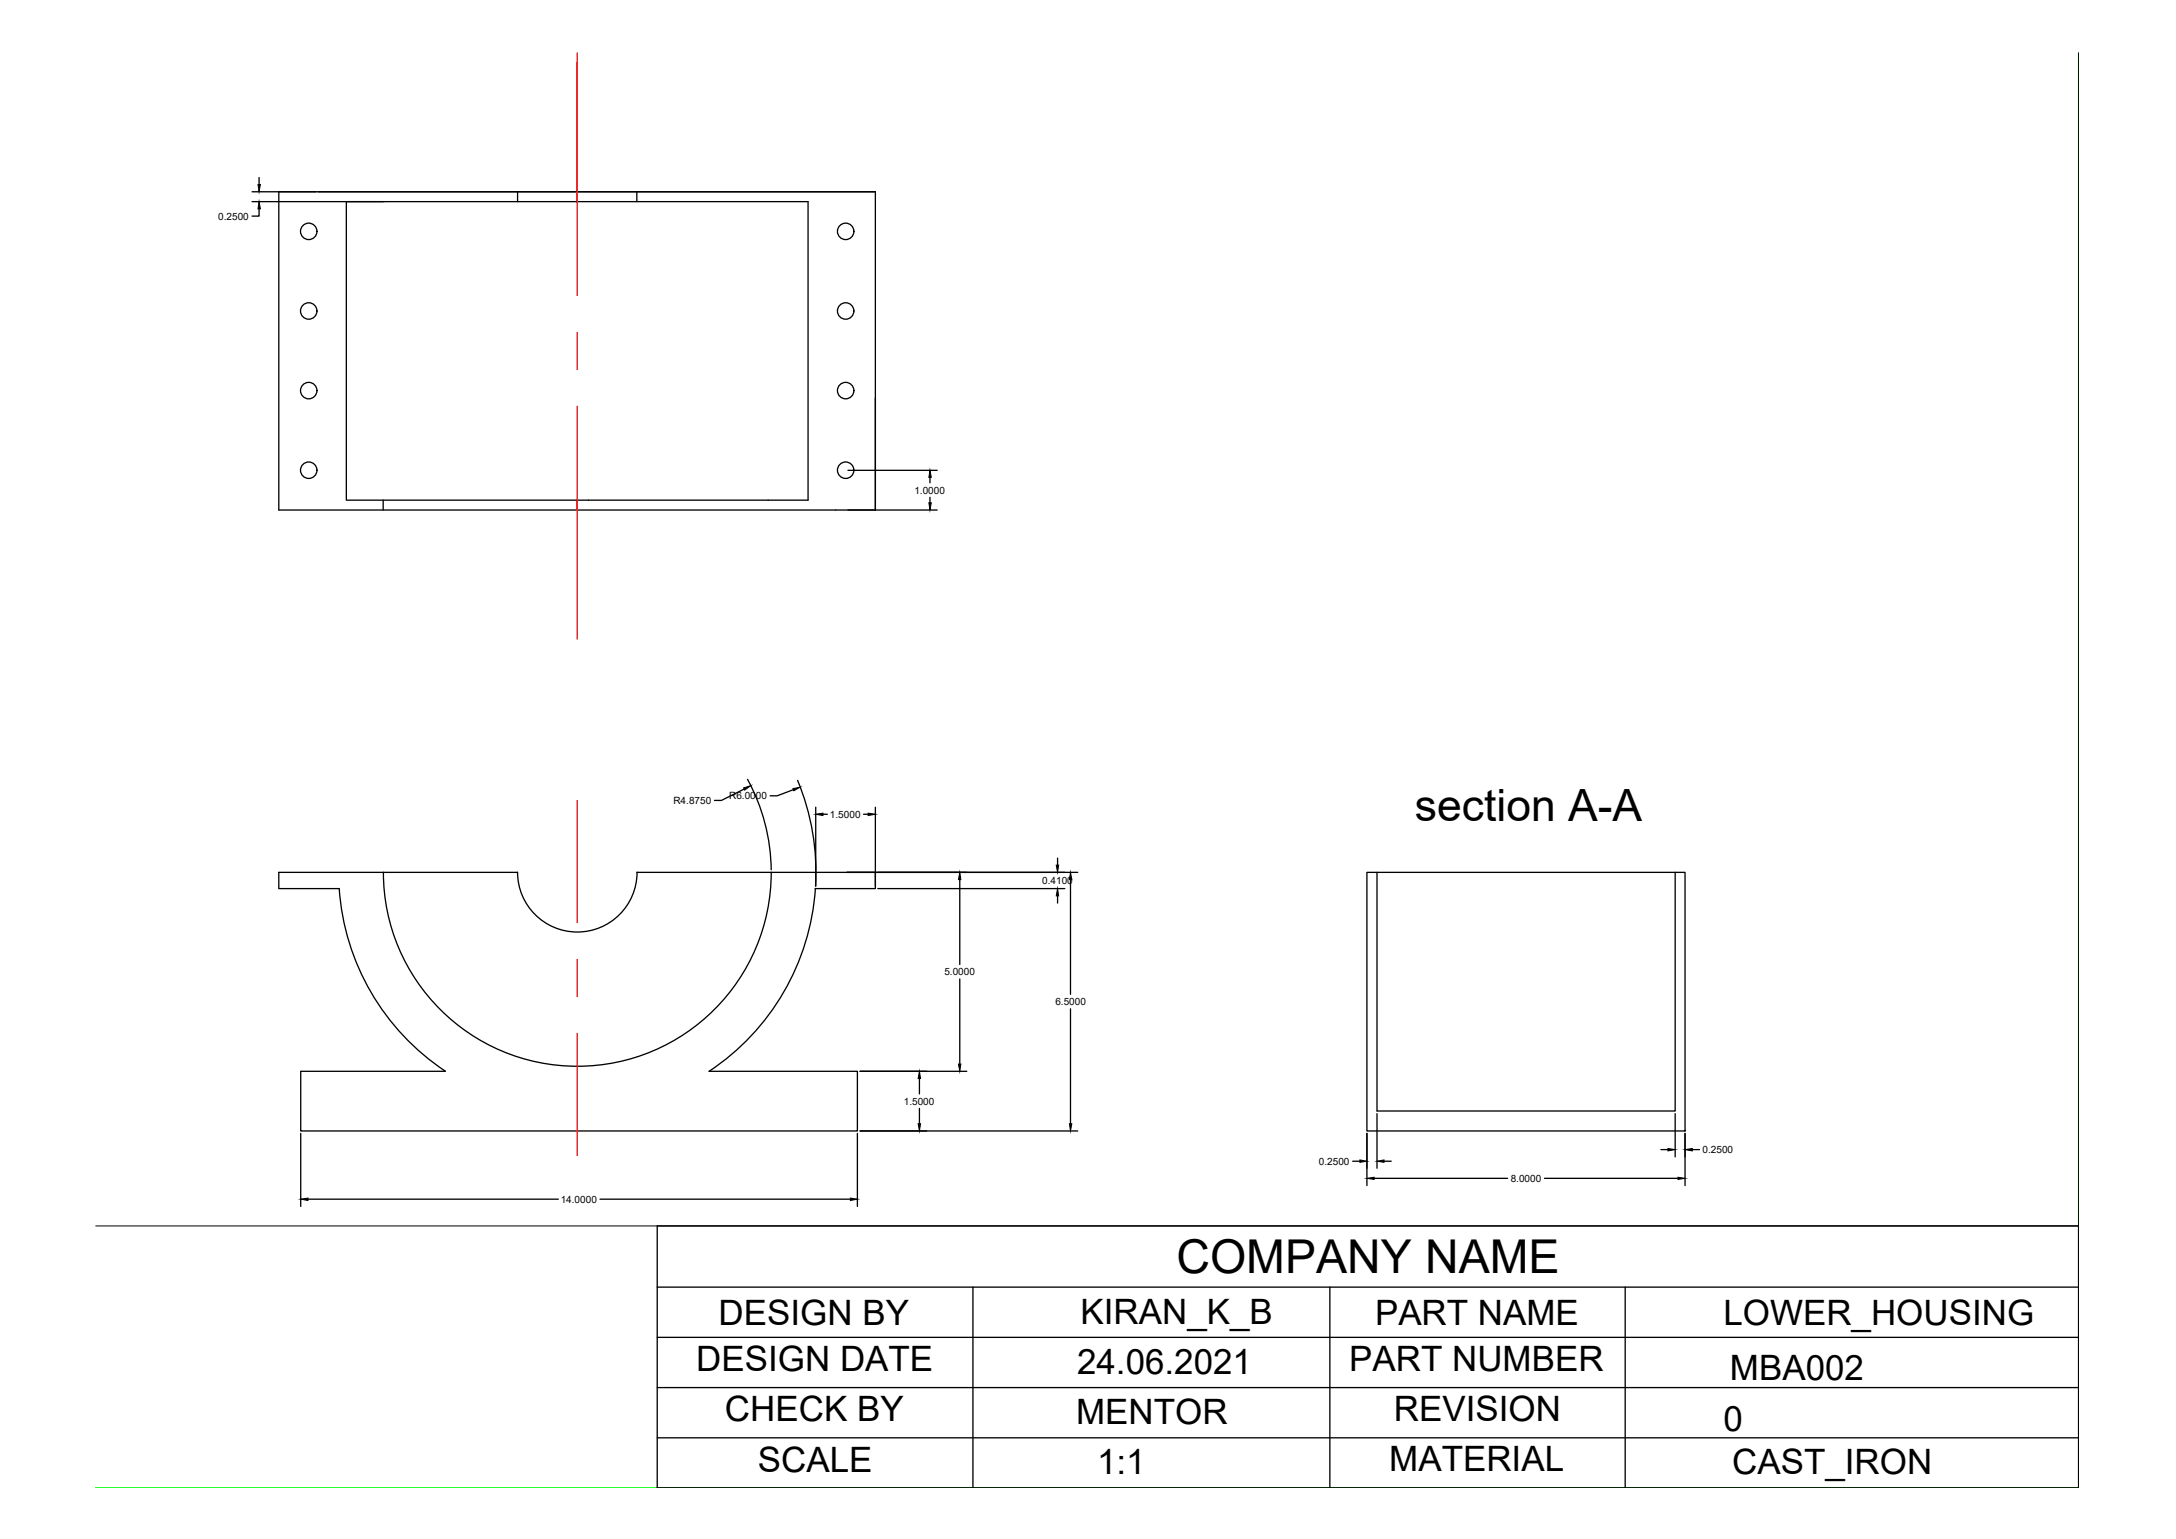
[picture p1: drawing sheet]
<svg xmlns="http://www.w3.org/2000/svg" width="420mm" height="297mm" viewBox="0 0 420 297" stroke-linecap="round" stroke-linejoin="round" font-family="sans-serif">
<!-- layer: template -->
<g fill="none" stroke="#0f0" stroke-width=".25">
<path d="M401.3 10.2v277h-382.8M401.3 31.1h.1M401.3 84.8h.1M401.3 138.4h.1M401.3 192.2h.1M401.3 245.8h.1M25.6 287.2h.1M79.2 287.2h.1M132.9 287.2h.1M186.6 287.2h.1M240.3 287.2h.1M294 287.2h.1"/>
<path d="M347.7 287.2h.1M401.3 287.2h.1"/>
</g>
<!-- layer: 0 -->
<g fill="none" stroke="#000" stroke-width=".25">
<path d="M53.8 37h115.2M66.9 38.9h7.6M111.4 37v1.9M123 37v1.9M169 76.8v21.6h-7.6M74 96.5v1.9M111.4 96.5v1.9M157.5 155.8v15.2M158.9 157.2h.9M166.7 157.2h.9M169 155.8v15.2M65.3 171.5h.2"/>
<path d="M169 168.4v3.1h-11.6M126.9 236.6h274.4v50.6h-274.4zM126.9 248.4h274.4M126.9 258.1h274.4M187.9 248.4v38.8M256.8 248.4v38.8M313.8 248.4v38.8M126.9 267.8h274.4M126.9 277.5h274.4"/>
<circle cx="59.6" cy="44.7" r="1.59"/>
<circle cx="163.3" cy="44.7" r="1.59"/>
<circle cx="59.6" cy="60" r="1.59"/>
<circle cx="59.6" cy="75.4" r="1.59"/>
<circle cx="163.3" cy="75.4" r="1.59"/>
<circle cx="163.3" cy="60" r="1.59"/>
<circle cx="59.6" cy="90.8" r="1.59"/>
<circle cx="163.3" cy="90.8" r="1.59"/>
</g>
<!-- layer: lower housing -->
<g fill="none" stroke="#000" stroke-width=".25">
<path d="M48.7 37h12.3M48.7 38.9h25.4M50 34.3v1.3M53.8 37v61.4h107.6M61.5 37h107.5v61.4M66.9 38.9v57.6h89.1v-57.6h-81.5M99.9 37v1.9M50 40.3v1.4h-1.3M163.7 98.4h17.3M163.7 90.8h17.3M179.6 92.1v1.1M179.6 96v1"/>
<path d="M143.7 152.3l-4.4 2.2h-1.3M144.3 150.4a37.4 37.4 0 0 1 4.6 17.5M153.2 152.4l-3.1 1.2h-1.4M154 150.6a46.1 46.1 0 0 1 3.5 20.4M65.5 171.5a46.1 46.1 0 0 0 20.5 35.3M74 168.4a37.4 37.4 0 0 0 37.5 37.4 37.4 37.4 0 0 0 37.4-37.4M123 168.4h85.1M123 168.4a11.5 11.5 0 0 1-11.5 11.5 11.5 11.5 0 0 1-11.6-11.5h-46.1v3.1h11.5M157.4 171.5a46.1 46.1 0 0 1-20.5 35.3M169.5 171.5h36.1M185.3 169.8v16.4M204.2 165.6v1.4"/>
<path d="M204.2 172.9v1.4M206.7 169.8v22.1M263.9 168.4h61.5v49.9h-61.5zM265.9 168.4v46h57.6v-46M185.3 188.9v16.5M206.7 194.7v22.2M58.1 218.8v14M86 206.8h-27.9v11.5h107.5v-11.5h-28.7M165.6 218.8v14M166.1 206.8h20.6M166.1 218.3h42M177.5 208.2v2.9"/>
<path d="M177.5 213.9v3M263.9 218.8v10M265.9 214.9v10.6M323.5 214.9v8.4M325.4 218.8v10M59.5 231.5h48.3M115.9 231.5h48.3M261.2 224.1h1.4M265.3 227.4h25.8M267.2 224.1h1.4M298.2 227.4h25.8M320.7 221.9h1.4"/>
<path d="M326.8 221.9h1.4"/>
</g>
<!-- layer: line -->
<path d="M111.4 10.2v46.8M111.4 64.1v7.2M111.4 78.4v45M111.4 154.5v23.6M111.4 185.2v7.1M111.4 199.4v23.6" fill="none" stroke="#f00" stroke-width=".25"/>
<!-- layer: 0 -->
<path d="M157.5 157.2l1.4-.3v.5zM167.6 156.9l1.4 .3-1.4 .2z" fill="#000" stroke="#000" stroke-width=".19"/>
<!-- layer: lower housing -->
<g fill="#000" stroke="#000" stroke-width=".19">
<path d="M49.8 35.6h.5l-.3 1.4zM50 38.9l.3 1.4h-.5zM179.6 90.8l.2 1.3h-.4zM179.4 97h.4l-.2 1.4zM143.6 152.1l1.3-.4-1.1 .8zM153.1 152.2l1.4-.3-1.2 .7zM185.3 168.4l.2 1.4h-.4zM203.9 167h.5l-.2 1.4zM204.2 171.5l.2 1.4h-.5zM206.7 168.4l.3 1.4h-.5zM177.5 206.8l.2 1.4h-.4zM177.3 216.9h.4l-.2 1.4z"/>
<path d="M185.1 205.4h.4l-.2 1.4zM206.5 216.9h.5l-.3 1.4zM58.1 231.5l1.4-.3v.5zM164.2 231.2l1.4 .3-1.4 .2zM262.6 223.9l1.3 .2-1.3 .2zM263.9 227.4l1.4-.2v.4zM265.9 224.1l1.3-.2v.4zM322.1 221.7l1.4 .2-1.4 .2zM324 227.2l1.4 .2-1.4 .2zM325.4 221.9l1.4-.2v.4z"/>
</g>
<!-- layer: 0 -->
<path d="M401.3 10.2v226.4h-382.8" fill="none" stroke="#000" stroke-width=".19"/>
<text font-size="9" x="227.1" y="245.8">COMPANY NAME</text>
<text font-size="8.6" x="273.2" y="158.5">section A-A</text>
<g font-size="6.8">
<text x="138.8" y="255.7">DESIGN BY</text>
<text x="208.6" y="255.5">KIRAN_K_B</text>
<text x="265.5" y="255.7">PART NAME</text>
<text x="332.8" y="255.7">LOWER_HOUSING</text>
<text x="134.4" y="264.6">DESIGN DATE</text>
<text x="208" y="265.1">24.06.2021</text>
<text x="260.5" y="264.6">PART NUMBER</text>
<text x="334" y="266.3">MBA002</text>
<text x="140" y="274.3">CHECK BY</text>
<text x="207.8" y="274.9">MENTOR</text>
<text x="269.1" y="274.3">REVISION</text>
<text x="332.8" y="276.2">0</text>
<text x="146.3" y="284">SCALE</text>
<text x="211.8" y="284.5">1:1</text>
<text x="268.3" y="283.9">MATERIAL</text>
<text x="334.5" y="284.5">CAST_IRON</text>
</g>
<g font-size="1.9">
<text x="42.1" y="42.4">0.2500</text>
<text x="176.6" y="95.3">1.0000</text>
<text x="130" y="155.2">R4.8750</text>
<text x="140.8" y="154.3">R6.0000</text>
<text x="160.3" y="157.8">1.5000</text>
<text x="201.2" y="170.6">0.4100</text>
<text x="182.4" y="188.2">5.0000</text>
<text x="203.8" y="194">6.5000</text>
<text x="174.5" y="213.2">1.5000</text>
<text x="254.7" y="224.8">0.2500</text>
<text x="328.7" y="222.6">0.2500</text>
<text x="108.3" y="232.2">14.0000</text>
<text x="291.7" y="228.1">8.0000</text>
</g>
</svg>
